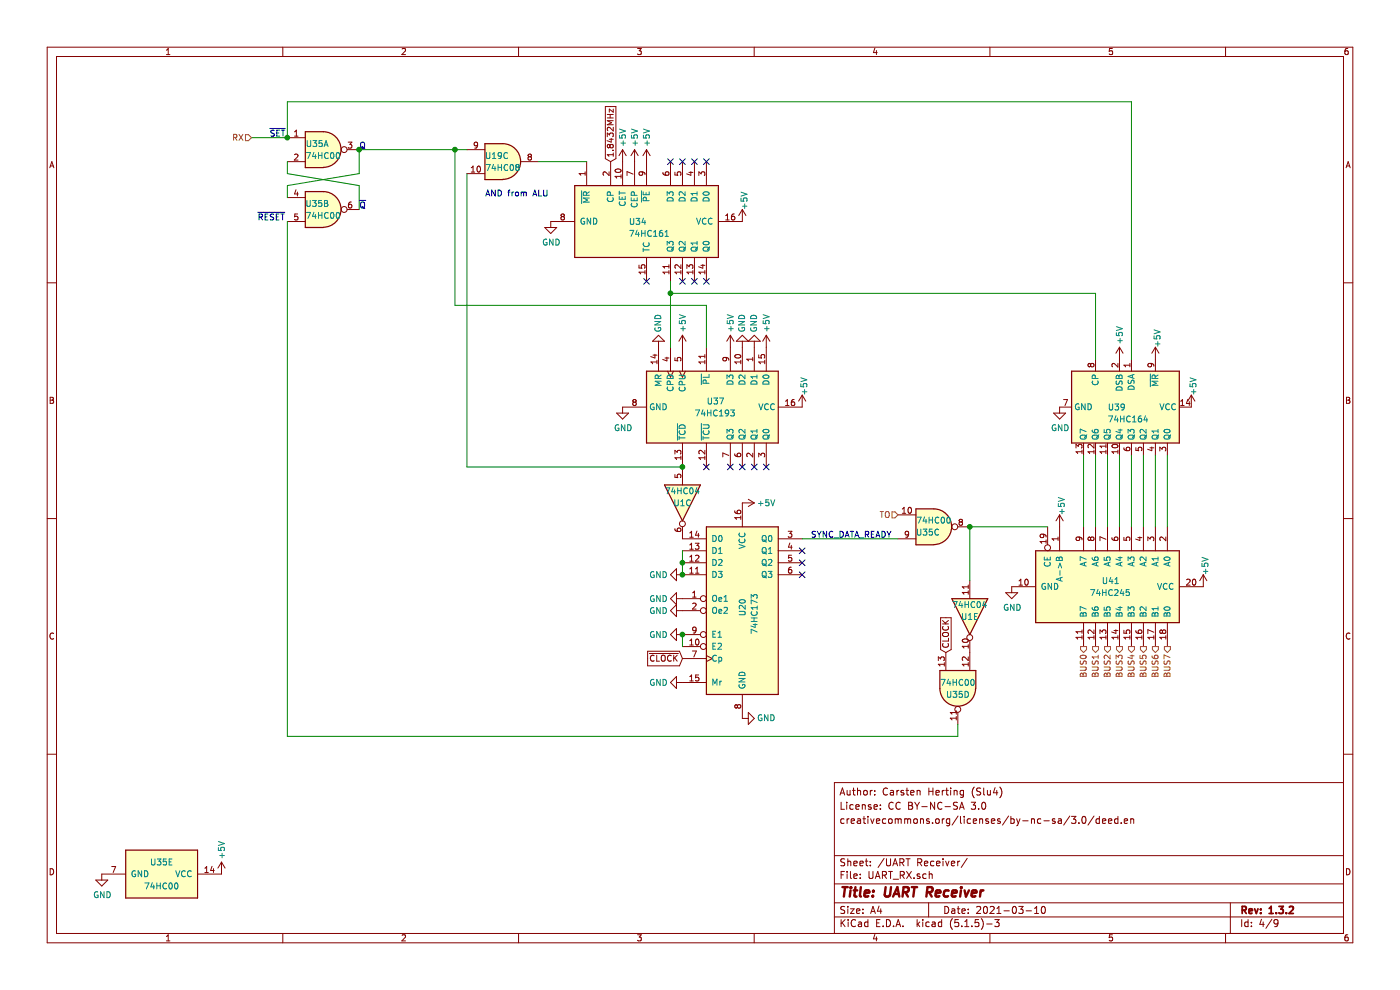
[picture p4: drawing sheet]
EESchema Schematic File Version 4
EELAYER 30 0
EELAYER END
$Descr A4 11693 8268
encoding utf-8
Sheet 4 9
Title "UART Receiver"
Date "2021-03-10"
Rev "1.3.2"
Comp ""
Comment1 ""
Comment2 "creativecommons.org/licenses/by-nc-sa/3.0/deed.en"
Comment3 "License: CC BY-NC-SA 3.0"
Comment4 "Author: Carsten Herting (Slu4)"
$EndDescr
Text HLabel 9050 5400 3    50   Output ~ 0
BUS0
Text HLabel 9150 5400 3    50   Output ~ 0
BUS1
Text HLabel 9250 5400 3    50   Output ~ 0
BUS2
Text HLabel 9350 5400 3    50   Output ~ 0
BUS3
Text HLabel 9450 5400 3    50   Output ~ 0
BUS4
Text HLabel 9550 5400 3    50   Output ~ 0
BUS5
Text HLabel 9650 5400 3    50   Output ~ 0
BUS6
Text HLabel 9750 5400 3    50   Output ~ 0
BUS7
Text HLabel 7500 4300 0    50   Input ~ 0
TO
$Comp
L 74xx:74HC164 U39
U 1 1
P 9450 3400
F 0 "U39" V 9450 3200 50  0000 L CNN
F 1 "74HC164" V 9550 3200 50  0000 L CNN
F 2 "Package_DIP:DIP-14_W7.62mm" H 10350 3100 50  0001 C CNN
F 3 "https://assets.nexperia.com/documents/data-sheet/74HC_HCT164.pdf" H 10350 3100 50  0001 C CNN
	1    9450 3400
	0    1    1    0   
$EndComp
$Comp
L power:+5V #PWR0149
U 1 1
P 6700 3400
F 0 "#PWR0149" H 6700 3250 50  0001 C CNN
F 1 "+5V" V 6715 3573 50  0000 C CNN
F 2 "" H 6700 3400 50  0001 C CNN
F 3 "" H 6700 3400 50  0001 C CNN
	1    6700 3400
	1    0    0    -1  
$EndComp
$Comp
L power:+5V #PWR0153
U 1 1
P 9350 3000
F 0 "#PWR0153" H 9350 2850 50  0001 C CNN
F 1 "+5V" V 9350 3200 50  0000 C CNN
F 2 "" H 9350 3000 50  0001 C CNN
F 3 "" H 9350 3000 50  0001 C CNN
	1    9350 3000
	1    0    0    -1  
$EndComp
$Comp
L power:+5V #PWR0155
U 1 1
P 9950 3400
F 0 "#PWR0155" H 9950 3250 50  0001 C CNN
F 1 "+5V" V 9965 3573 50  0000 C CNN
F 2 "" H 9950 3400 50  0001 C CNN
F 3 "" H 9950 3400 50  0001 C CNN
	1    9950 3400
	1    0    0    -1  
$EndComp
$Comp
L power:+5V #PWR0157
U 1 1
P 10050 4900
F 0 "#PWR0157" H 10050 4750 50  0001 C CNN
F 1 "+5V" V 10065 5073 50  0000 C CNN
F 2 "" H 10050 4900 50  0001 C CNN
F 3 "" H 10050 4900 50  0001 C CNN
	1    10050 4900
	1    0    0    -1  
$EndComp
$Comp
L power:+5V #PWR0143
U 1 1
P 8850 4400
F 0 "#PWR0143" H 8850 4250 50  0001 C CNN
F 1 "+5V" V 8865 4573 50  0000 C CNN
F 2 "" H 8850 4400 50  0001 C CNN
F 3 "" H 8850 4400 50  0001 C CNN
	1    8850 4400
	1    0    0    -1  
$EndComp
$Comp
L power:GND #PWR0151
U 1 1
P 8850 3400
F 0 "#PWR0151" H 8850 3150 50  0001 C CNN
F 1 "GND" H 8855 3227 50  0000 C CNN
F 2 "" H 8850 3400 50  0001 C CNN
F 3 "" H 8850 3400 50  0001 C CNN
	1    8850 3400
	1    0    0    -1  
$EndComp
$Comp
L power:GND #PWR0148
U 1 1
P 8450 4900
F 0 "#PWR0148" H 8450 4650 50  0001 C CNN
F 1 "GND" H 8455 4727 50  0000 C CNN
F 2 "" H 8450 4900 50  0001 C CNN
F 3 "" H 8450 4900 50  0001 C CNN
	1    8450 4900
	1    0    0    -1  
$EndComp
$Comp
L power:GND #PWR0139
U 1 1
P 5200 3400
F 0 "#PWR0139" H 5200 3150 50  0001 C CNN
F 1 "GND" H 5205 3227 50  0000 C CNN
F 2 "" H 5200 3400 50  0001 C CNN
F 3 "" H 5200 3400 50  0001 C CNN
	1    5200 3400
	1    0    0    -1  
$EndComp
$Comp
L 74xx:74HC00 U35
U 3 1
P 7800 4400
F 0 "U35" H 7750 4450 50  0000 C CNN
F 1 "74HC00" H 7800 4350 50  0000 C CNN
F 2 "Package_DIP:DIP-14_W7.62mm" H 7800 4400 50  0001 C CNN
F 3 "http://www.ti.com/lit/gpn/sn74hc00" H 7800 4400 50  0001 C CNN
	3    7800 4400
	1    0    0    1   
$EndComp
Text GLabel 7900 5450 1    50   Input ~ 0
CLOCK
$Comp
L 74xx:74HC00 U35
U 5 1
P 1350 7300
F 0 "U35" V 1250 7300 50  0000 C CNN
F 1 "74HC00" V 1450 7300 50  0000 C CNN
F 2 "Package_DIP:DIP-14_W7.62mm" H 1350 7300 50  0001 C CNN
F 3 "http://www.ti.com/lit/gpn/sn74hc00" H 1350 7300 50  0001 C CNN
	5    1350 7300
	0    1    1    0   
$EndComp
$Comp
L power:GND #PWR0129
U 1 1
P 850 7300
F 0 "#PWR0129" H 850 7050 50  0001 C CNN
F 1 "GND" H 855 7127 50  0000 C CNN
F 2 "" H 850 7300 50  0001 C CNN
F 3 "" H 850 7300 50  0001 C CNN
	1    850  7300
	1    0    0    -1  
$EndComp
$Comp
L power:+5V #PWR0133
U 1 1
P 1850 7300
F 0 "#PWR0133" H 1850 7150 50  0001 C CNN
F 1 "+5V" V 1850 7500 50  0000 C CNN
F 2 "" H 1850 7300 50  0001 C CNN
F 3 "" H 1850 7300 50  0001 C CNN
	1    1850 7300
	1    0    0    -1  
$EndComp
$Comp
L 8-Bit~CPU~32k:74HC245 U41
U 1 1
P 9250 4900
F 0 "U41" V 9200 4850 50  0000 L CNN
F 1 "74HC245" V 9300 4750 50  0000 L CNN
F 2 "Package_DIP:DIP-20_W7.62mm" H 9250 4900 50  0001 C CNN
F 3 "http://www.ti.com/lit/gpn/sn74HC245" H 9250 4900 50  0001 C CNN
	1    9250 4900
	0    1    1    0   
$EndComp
Wire Wire Line
	9750 3800 9750 4400
Wire Wire Line
	9650 4400 9650 3800
Wire Wire Line
	9550 3800 9550 4400
Wire Wire Line
	9450 4400 9450 3800
Wire Wire Line
	9350 3800 9350 4400
Wire Wire Line
	9250 4400 9250 3800
Wire Wire Line
	9150 3800 9150 4400
Wire Wire Line
	9050 4400 9050 3800
Wire Wire Line
	2100 1150 2400 1150
Text Notes 3000 1750 0    50   ~ 0
~Q
Text Notes 3000 1250 0    50   ~ 0
Q
Wire Wire Line
	3000 1450 3000 1250
Wire Wire Line
	2400 1550 3000 1450
Wire Wire Line
	2400 1650 2400 1550
Wire Wire Line
	3000 1550 3000 1750
Wire Wire Line
	2400 1450 3000 1550
Wire Wire Line
	2400 1350 2400 1450
NoConn ~ 5400 2350
NoConn ~ 5900 2350
NoConn ~ 5800 2350
NoConn ~ 5700 2350
$Comp
L power:+5V #PWR0135
U 1 1
P 6200 1850
F 0 "#PWR0135" H 6200 1700 50  0001 C CNN
F 1 "+5V" V 6215 2023 50  0000 C CNN
F 2 "" H 6200 1850 50  0001 C CNN
F 3 "" H 6200 1850 50  0001 C CNN
	1    6200 1850
	1    0    0    -1  
$EndComp
$Comp
L power:GND #PWR0128
U 1 1
P 4600 1850
F 0 "#PWR0128" H 4600 1600 50  0001 C CNN
F 1 "GND" H 4605 1677 50  0000 C CNN
F 2 "" H 4600 1850 50  0001 C CNN
F 3 "" H 4600 1850 50  0001 C CNN
	1    4600 1850
	1    0    0    -1  
$EndComp
NoConn ~ 5900 1350
NoConn ~ 5800 1350
NoConn ~ 5700 1350
NoConn ~ 5600 1350
$Comp
L power:+5V #PWR0132
U 1 1
P 5400 1350
F 0 "#PWR0132" H 5400 1200 50  0001 C CNN
F 1 "+5V" V 5400 1550 50  0000 C CNN
F 2 "" H 5400 1350 50  0001 C CNN
F 3 "" H 5400 1350 50  0001 C CNN
	1    5400 1350
	1    0    0    -1  
$EndComp
$Comp
L power:+5V #PWR0131
U 1 1
P 5300 1350
F 0 "#PWR0131" H 5300 1200 50  0001 C CNN
F 1 "+5V" V 5300 1550 50  0000 C CNN
F 2 "" H 5300 1350 50  0001 C CNN
F 3 "" H 5300 1350 50  0001 C CNN
	1    5300 1350
	1    0    0    -1  
$EndComp
$Comp
L power:+5V #PWR0130
U 1 1
P 5200 1350
F 0 "#PWR0130" H 5200 1200 50  0001 C CNN
F 1 "+5V" V 5200 1550 50  0000 C CNN
F 2 "" H 5200 1350 50  0001 C CNN
F 3 "" H 5200 1350 50  0001 C CNN
	1    5200 1350
	1    0    0    -1  
$EndComp
Text GLabel 5100 1350 1    50   Input ~ 0
1.8432MHz
$Comp
L 74xx:74HC00 U35
U 2 1
P 2700 1750
F 0 "U35" H 2650 1800 50  0000 C CNN
F 1 "74HC00" H 2700 1700 50  0000 C CNN
F 2 "Package_DIP:DIP-14_W7.62mm" H 2700 1750 50  0001 C CNN
F 3 "http://www.ti.com/lit/gpn/sn74hc00" H 2700 1750 50  0001 C CNN
	2    2700 1750
	1    0    0    -1  
$EndComp
Connection ~ 3000 1250
$Comp
L 74xx:74HC00 U35
U 1 1
P 2700 1250
F 0 "U35" H 2650 1300 50  0000 C CNN
F 1 "74HC00" H 2700 1200 50  0000 C CNN
F 2 "Package_DIP:DIP-14_W7.62mm" H 2700 1250 50  0001 C CNN
F 3 "http://www.ti.com/lit/gpn/sn74hc00" H 2700 1250 50  0001 C CNN
	1    2700 1250
	1    0    0    -1  
$EndComp
$Comp
L 8-Bit~CPU~32k:74HC161 U34
U 1 1
P 5400 1850
F 0 "U34" V 5400 1700 50  0000 L CNN
F 1 "74HC161" V 5500 1700 50  0000 L CNN
F 2 "Package_DIP:DIP-16_W7.62mm" H 5400 1850 50  0001 C CNN
F 3 "http://www.ti.com/lit/gpn/sn74LS161" H 5400 1850 50  0001 C CNN
	1    5400 1850
	0    1    1    0   
$EndComp
Text HLabel 2100 1150 0    50   Input ~ 0
RX
Wire Wire Line
	9150 2450 9150 3000
Wire Wire Line
	2400 1850 2400 6150
Text Notes 2150 1850 0    50   ~ 0
~RESET
Text Notes 2250 1150 0    50   ~ 0
~SET
Wire Wire Line
	5600 2450 9150 2450
Wire Wire Line
	8100 4400 8750 4400
Wire Wire Line
	4500 1350 4900 1350
Text Notes 4050 1650 0    50   ~ 0
AND from ALU
$Comp
L 8-Bit~CPU~32k-cache:8-Bit_CPU_32k_74HC08 U?
U 3 1
P 4200 1350
AR Path="/5EC57429/6016C600" Ref="U?"  Part="3" 
AR Path="/5F645851/6016C600" Ref="U19"  Part="3" 
F 0 "U19" H 4150 1400 50  0000 C CNN
F 1 "74HC08" H 4200 1300 50  0000 C CNN
F 2 "Package_DIP:DIP-14_W7.62mm" H 4200 1350 50  0001 C CNN
F 3 "" H 4200 1350 50  0001 C CNN
	3    4200 1350
	1    0    0    -1  
$EndComp
Wire Wire Line
	2400 1150 2400 850 
Wire Wire Line
	2400 850  9450 850 
Connection ~ 2400 1150
Wire Wire Line
	9450 3000 9450 850 
$Comp
L 8-Bit~CPU~32k:74HC193 U37
U 1 1
P 6000 3400
F 0 "U37" V 5950 3300 50  0000 L CNN
F 1 "74HC193" V 6050 3200 50  0000 L CNN
F 2 "Package_DIP:DIP-16_W7.62mm" H 6000 3400 50  0001 C CNN
F 3 "http://www.ti.com/lit/ds/symlink/sn74ls193.pdf" H 6000 3400 50  0001 C CNN
	1    6000 3400
	0    1    1    0   
$EndComp
$Comp
L power:+5V #PWR046
U 1 1
P 6100 2900
F 0 "#PWR046" H 6100 2750 50  0001 C CNN
F 1 "+5V" V 6100 3100 50  0000 C CNN
F 2 "" H 6100 2900 50  0001 C CNN
F 3 "" H 6100 2900 50  0001 C CNN
	1    6100 2900
	1    0    0    -1  
$EndComp
$Comp
L power:GND #PWR054
U 1 1
P 6200 2900
F 0 "#PWR054" H 6200 2650 50  0001 C CNN
F 1 "GND" V 6200 2700 50  0000 C CNN
F 2 "" H 6200 2900 50  0001 C CNN
F 3 "" H 6200 2900 50  0001 C CNN
	1    6200 2900
	-1   0    0    1   
$EndComp
$Comp
L power:GND #PWR073
U 1 1
P 6300 2900
F 0 "#PWR073" H 6300 2650 50  0001 C CNN
F 1 "GND" V 6300 2700 50  0000 C CNN
F 2 "" H 6300 2900 50  0001 C CNN
F 3 "" H 6300 2900 50  0001 C CNN
	1    6300 2900
	-1   0    0    1   
$EndComp
NoConn ~ 6100 3900
NoConn ~ 6200 3900
NoConn ~ 6300 3900
NoConn ~ 6400 3900
$Comp
L power:+5V #PWR024
U 1 1
P 5700 2900
F 0 "#PWR024" H 5700 2750 50  0001 C CNN
F 1 "+5V" V 5700 3100 50  0000 C CNN
F 2 "" H 5700 2900 50  0001 C CNN
F 3 "" H 5700 2900 50  0001 C CNN
	1    5700 2900
	1    0    0    -1  
$EndComp
Wire Wire Line
	5900 2900 5900 2550
NoConn ~ 5900 3900
Wire Wire Line
	5600 2450 5600 2900
Wire Wire Line
	5600 2450 5600 2350
Connection ~ 5600 2450
Wire Wire Line
	3900 1450 3900 3900
Wire Wire Line
	3900 3900 5700 3900
Wire Wire Line
	3000 1250 3800 1250
$Comp
L power:GND #PWR022
U 1 1
P 5500 2900
F 0 "#PWR022" H 5500 2650 50  0001 C CNN
F 1 "GND" V 5500 2700 50  0000 C CNN
F 2 "" H 5500 2900 50  0001 C CNN
F 3 "" H 5500 2900 50  0001 C CNN
	1    5500 2900
	-1   0    0    1   
$EndComp
$Comp
L power:+5V #PWR077
U 1 1
P 6400 2900
F 0 "#PWR077" H 6400 2750 50  0001 C CNN
F 1 "+5V" V 6400 3100 50  0000 C CNN
F 2 "" H 6400 2900 50  0001 C CNN
F 3 "" H 6400 2900 50  0001 C CNN
	1    6400 2900
	1    0    0    -1  
$EndComp
Text GLabel 5700 5500 0    50   Input ~ 0
~CLOCK
$Comp
L power:GND #PWR036
U 1 1
P 5700 5300
F 0 "#PWR036" H 5700 5050 50  0001 C CNN
F 1 "GND" V 5700 5100 50  0000 C CNN
F 2 "" H 5700 5300 50  0001 C CNN
F 3 "" H 5700 5300 50  0001 C CNN
	1    5700 5300
	0    1    1    0   
$EndComp
$Comp
L power:GND #PWR029
U 1 1
P 5700 5000
F 0 "#PWR029" H 5700 4750 50  0001 C CNN
F 1 "GND" V 5700 4800 50  0000 C CNN
F 2 "" H 5700 5000 50  0001 C CNN
F 3 "" H 5700 5000 50  0001 C CNN
	1    5700 5000
	0    1    1    0   
$EndComp
NoConn ~ 6700 4700
NoConn ~ 6700 4600
NoConn ~ 6700 4800
$Comp
L power:GND #PWR071
U 1 1
P 6200 6000
F 0 "#PWR071" H 6200 5750 50  0001 C CNN
F 1 "GND" V 6200 5800 50  0000 C CNN
F 2 "" H 6200 6000 50  0001 C CNN
F 3 "" H 6200 6000 50  0001 C CNN
	1    6200 6000
	0    -1   -1   0   
$EndComp
$Comp
L power:+5V #PWR066
U 1 1
P 6200 4200
F 0 "#PWR066" H 6200 4050 50  0001 C CNN
F 1 "+5V" V 6200 4400 50  0000 C CNN
F 2 "" H 6200 4200 50  0001 C CNN
F 3 "" H 6200 4200 50  0001 C CNN
	1    6200 4200
	0    1    1    0   
$EndComp
$Comp
L 74xx:74HC04 U1
U 3 1
P 5700 4200
F 0 "U1" V 5700 4200 50  0000 C CNN
F 1 "74HC04" V 5600 4200 50  0000 C CNN
F 2 "Package_DIP:DIP-14_W7.62mm" H 5700 4200 50  0001 C CNN
F 3 "https://assets.nexperia.com/documents/data-sheet/74HC_HCT04.pdf" H 5700 4200 50  0001 C CNN
	3    5700 4200
	0    1    1    0   
$EndComp
$Comp
L power:GND #PWR040
U 1 1
P 5700 5700
F 0 "#PWR040" H 5700 5450 50  0001 C CNN
F 1 "GND" V 5700 5500 50  0000 C CNN
F 2 "" H 5700 5700 50  0001 C CNN
F 3 "" H 5700 5700 50  0001 C CNN
	1    5700 5700
	0    1    1    0   
$EndComp
Text Notes 7450 4500 2    50   ~ 0
SYNC_DATA_READY
$Comp
L 8-Bit~CPU~32k:74HC173 U20
U 1 1
P 6200 5100
F 0 "U20" V 6200 5050 50  0000 L CNN
F 1 "74HC173" V 6300 4900 50  0000 L CNN
F 2 "Package_DIP:DIP-16_W7.62mm" H 6200 5100 50  0001 C CNN
F 3 "http://www.ti.com/lit/gpn/sn74LS173" H 6200 5100 50  0001 C CNN
	1    6200 5100
	1    0    0    -1  
$EndComp
Connection ~ 5700 3900
Wire Wire Line
	6700 4500 7500 4500
Wire Wire Line
	5700 5400 5700 5300
Connection ~ 5700 5300
$Comp
L power:GND #PWR032
U 1 1
P 5700 5100
F 0 "#PWR032" H 5700 4850 50  0001 C CNN
F 1 "GND" V 5700 4900 50  0000 C CNN
F 2 "" H 5700 5100 50  0001 C CNN
F 3 "" H 5700 5100 50  0001 C CNN
	1    5700 5100
	0    1    1    0   
$EndComp
$Comp
L 74xx:74HC00 U35
U 4 1
P 8000 5750
F 0 "U35" V 8050 5750 50  0000 C CNN
F 1 "74HC00" V 7950 5750 50  0000 C CNN
F 2 "Package_DIP:DIP-14_W7.62mm" H 8000 5750 50  0001 C CNN
F 3 "http://www.ti.com/lit/gpn/sn74hc00" H 8000 5750 50  0001 C CNN
	4    8000 5750
	0    1    1    0   
$EndComp
$Comp
L 74xx:74HC04 U?
U 5 1
P 8100 5150
AR Path="/5EC57456/60056AA2" Ref="U?"  Part="5" 
AR Path="/5EC57429/60056AA2" Ref="U?"  Part="5" 
AR Path="/5F645851/60056AA2" Ref="U1"  Part="5" 
F 0 "U1" V 8100 5150 50  0000 C CNN
F 1 "74HC04" V 8000 5150 50  0000 C CNN
F 2 "Package_DIP:DIP-14_W7.62mm" H 8100 5150 50  0001 C CNN
F 3 "https://assets.nexperia.com/documents/data-sheet/74HC_HCT04.pdf" H 8100 5150 50  0001 C CNN
	5    8100 5150
	0    1    1    0   
$EndComp
Wire Wire Line
	2400 6150 8000 6150
Wire Wire Line
	8000 6050 8000 6150
Wire Wire Line
	8100 4850 8100 4400
Connection ~ 8100 4400
$Comp
L power:+5V #PWR082
U 1 1
P 9650 3000
F 0 "#PWR082" H 9650 2850 50  0001 C CNN
F 1 "+5V" V 9665 3173 50  0000 C CNN
F 2 "" H 9650 3000 50  0001 C CNN
F 3 "" H 9650 3000 50  0001 C CNN
	1    9650 3000
	1    0    0    -1  
$EndComp
Wire Wire Line
	5700 4600 5700 4700
Wire Wire Line
	5700 4700 5700 4800
Connection ~ 5700 4700
$Comp
L power:GND #PWR0134
U 1 1
P 5700 4800
F 0 "#PWR0134" H 5700 4550 50  0001 C CNN
F 1 "GND" V 5700 4600 50  0000 C CNN
F 2 "" H 5700 4800 50  0001 C CNN
F 3 "" H 5700 4800 50  0001 C CNN
	1    5700 4800
	0    1    1    0   
$EndComp
Connection ~ 5700 4800
Wire Wire Line
	3800 1250 3800 2550
Wire Wire Line
	3800 2550 5900 2550
Connection ~ 3800 1250
Wire Wire Line
	3800 1250 3900 1250
$EndSCHEMATC
